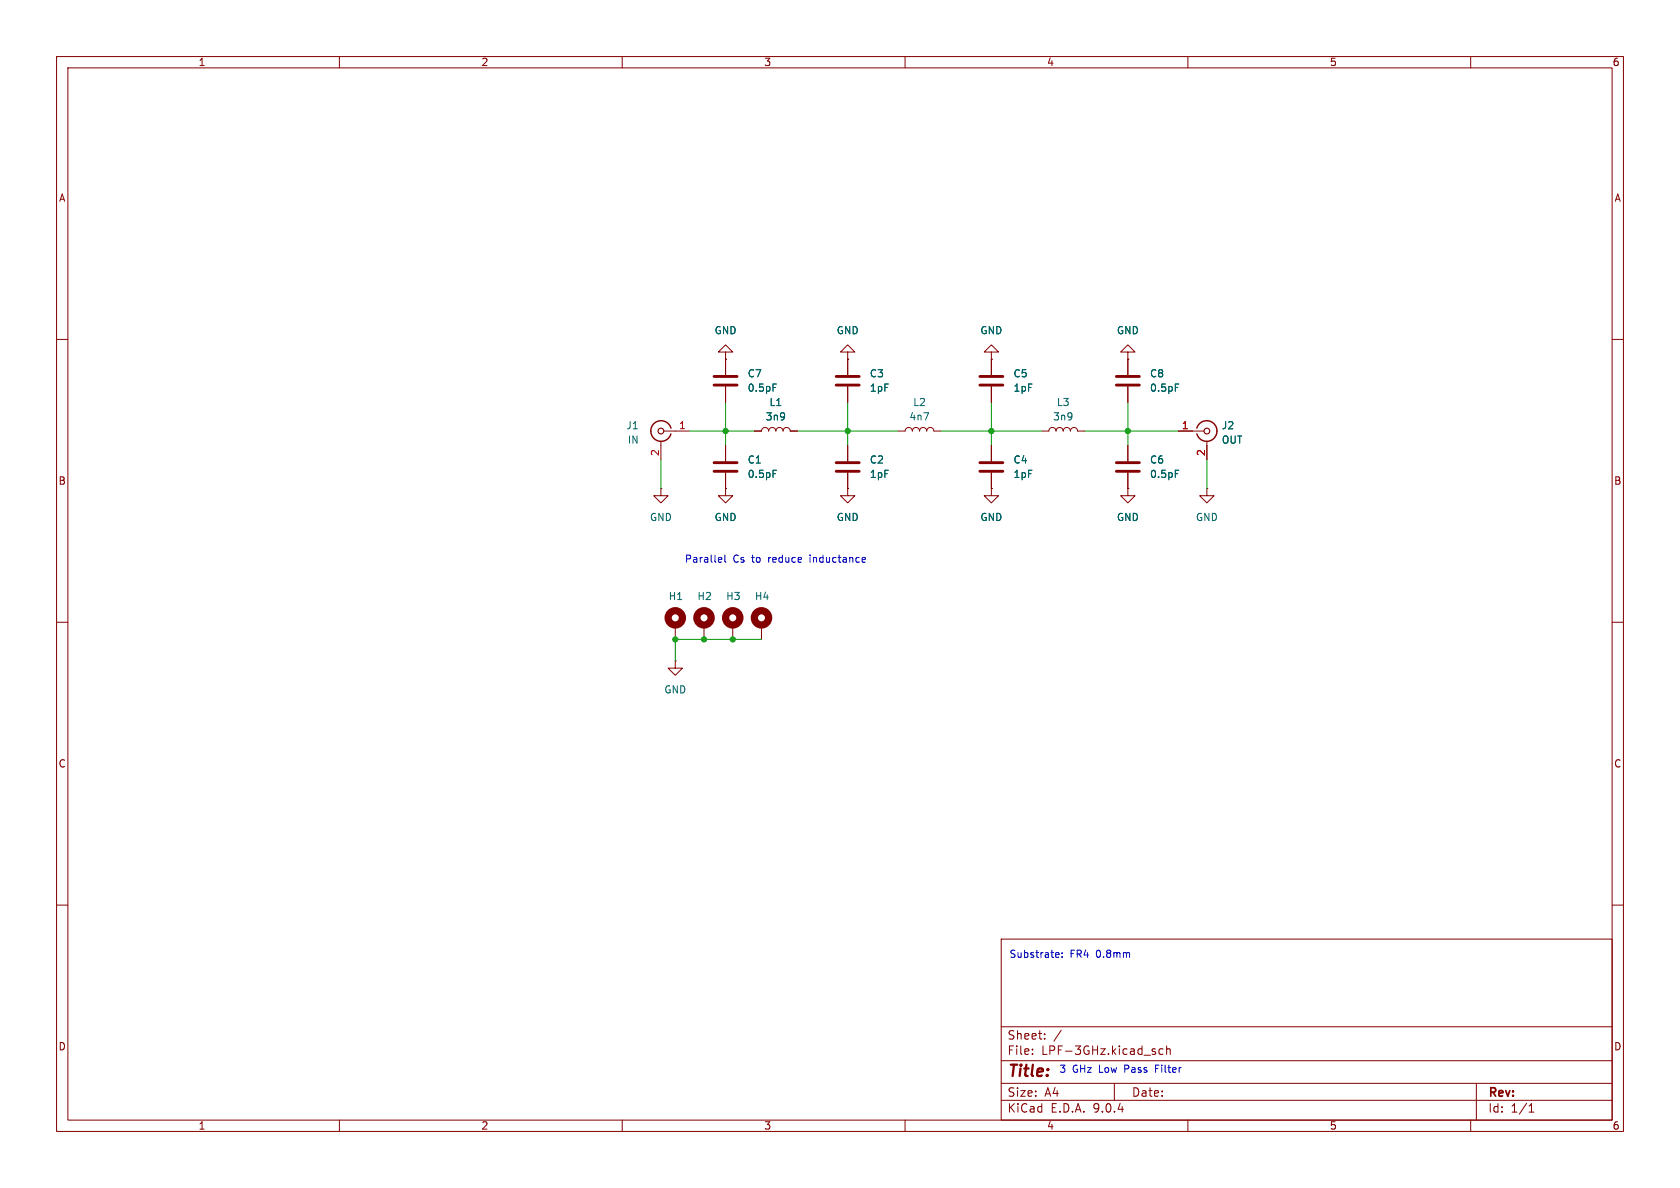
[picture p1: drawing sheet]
(kicad_sch
 (version 20250114)
 (generator "eeschema")
 (generator_version "9.0")
 (paper "A4")
 (lib_symbols
  (symbol "C_1"
   (pin_numbers (hide yes))
   (pin_names
    (offset 0.254) (hide yes)) (exclude_from_sim no) (in_bom yes) (on_board yes)
   (property "Reference" "C" (at 0.635 2.54 0) (effects (font (size 1.27 1.27)) (justify left)))
   (property "Value" "C" (at 0.635 -2.54 0) (effects (font (size 1.27 1.27)) (justify left)))
   (property "Footprint" "" (at 0.9652 -3.81 0) (effects (font (size 1.27 1.27)) (hide yes)))
   (property "Datasheet" "~" (at 0 0 0) (effects (font (size 1.27 1.27)) (hide yes)))
   (property "Description" "Unpolarized capacitor" (at 0 0 0) (effects (font (size 1.27 1.27)) (hide yes)))
   (symbol "C_1_0_1"
    (polyline (pts (xy -2.032 0.762) (xy 2.032 0.762)) (stroke (width 0.508) (type default)) (fill (type none)))
    (polyline (pts (xy -2.032 -0.762) (xy 2.032 -0.762)) (stroke (width 0.508) (type default)) (fill (type none))))
   (symbol "C_1_1_1"
    (pin passive line (at 0 3.81 270) (length 2.794) (name "~" (effects (font (size 1.27 1.27)))) (number "1" (effects (font (size 1.27 1.27)))))
    (pin passive line (at 0 -3.81 90) (length 2.794) (name "~" (effects (font (size 1.27 1.27)))) (number "2" (effects (font (size 1.27 1.27))))))
   (embedded_fonts no))
  (symbol "Connector:Conn_Coaxial"
   (pin_names
    (offset 1.016) (hide yes)) (exclude_from_sim no) (in_bom yes) (on_board yes)
   (property "Reference" "J" (at 0.254 3.048 0) (effects (font (size 1.27 1.27))))
   (property "Value" "Conn_Coaxial" (at 2.921 0 90) (effects (font (size 1.27 1.27))))
   (property "Footprint" "" (at 0 0 0) (effects (font (size 1.27 1.27)) (hide yes)))
   (property "Datasheet" "~" (at 0 0 0) (effects (font (size 1.27 1.27)) (hide yes)))
   (property "Description" "coaxial connector (BNC, SMA, SMB, SMC, Cinch/RCA, LEMO, ...)" (at 0 0 0) (effects (font (size 1.27 1.27)) (hide yes)))
   (symbol "Conn_Coaxial_0_1"
    (polyline (pts (xy -2.54 0) (xy -0.508 0)) (stroke (width 0) (type default)) (fill (type none)))
    (arc (start 1.778 0) (mid 0.222 -1.8079) (end -1.778 -0.508) (stroke (width 0.254) (type default)) (fill (type none)))
    (arc (start -1.778 0.508) (mid 0.2221 1.8084) (end 1.778 0) (stroke (width 0.254) (type default)) (fill (type none)))
    (circle (center 0 0) (radius 0.508) (stroke (width 0.2032) (type default)) (fill (type none)))
    (polyline (pts (xy 0 -2.54) (xy 0 -1.778)) (stroke (width 0) (type default)) (fill (type none))))
   (symbol "Conn_Coaxial_1_1"
    (pin passive line (at -5.08 0 0) (length 2.54) (name "In" (effects (font (size 1.27 1.27)))) (number "1" (effects (font (size 1.27 1.27)))))
    (pin passive line (at 0 -5.08 90) (length 2.54) (name "Ext" (effects (font (size 1.27 1.27)))) (number "2" (effects (font (size 1.27 1.27))))))
   (embedded_fonts no))
  (symbol "Device:C"
   (pin_numbers (hide yes))
   (pin_names
    (offset 0.254)) (exclude_from_sim no) (in_bom yes) (on_board yes)
   (property "Reference" "C" (at 0.635 2.54 0) (effects (font (size 1.27 1.27)) (justify left)))
   (property "Value" "C" (at 0.635 -2.54 0) (effects (font (size 1.27 1.27)) (justify left)))
   (property "Footprint" "" (at 0.9652 -3.81 0) (effects (font (size 1.27 1.27)) (hide yes)))
   (property "Datasheet" "~" (at 0 0 0) (effects (font (size 1.27 1.27)) (hide yes)))
   (property "Description" "Unpolarized capacitor" (at 0 0 0) (effects (font (size 1.27 1.27)) (hide yes)))
   (symbol "C_0_1"
    (polyline (pts (xy -2.032 0.762) (xy 2.032 0.762)) (stroke (width 0.508) (type default)) (fill (type none)))
    (polyline (pts (xy -2.032 -0.762) (xy 2.032 -0.762)) (stroke (width 0.508) (type default)) (fill (type none))))
   (symbol "C_1_1"
    (pin passive line (at 0 3.81 270) (length 2.794) (name "~" (effects (font (size 1.27 1.27)))) (number "1" (effects (font (size 1.27 1.27)))))
    (pin passive line (at 0 -3.81 90) (length 2.794) (name "~" (effects (font (size 1.27 1.27)))) (number "2" (effects (font (size 1.27 1.27))))))
   (embedded_fonts no))
  (symbol "Device:L"
   (pin_numbers (hide yes))
   (pin_names
    (offset 1.016) (hide yes)) (exclude_from_sim no) (in_bom yes) (on_board yes)
   (property "Reference" "L" (at -1.27 0 90) (effects (font (size 1.27 1.27))))
   (property "Value" "L" (at 1.905 0 90) (effects (font (size 1.27 1.27))))
   (property "Footprint" "" (at 0 0 0) (effects (font (size 1.27 1.27)) (hide yes)))
   (property "Datasheet" "~" (at 0 0 0) (effects (font (size 1.27 1.27)) (hide yes)))
   (property "Description" "Inductor" (at 0 0 0) (effects (font (size 1.27 1.27)) (hide yes)))
   (symbol "L_0_1"
    (arc (start 0 2.54) (mid 0.6323 1.905) (end 0 1.27) (stroke (width 0) (type default)) (fill (type none)))
    (arc (start 0 1.27) (mid 0.6323 0.635) (end 0 0) (stroke (width 0) (type default)) (fill (type none)))
    (arc (start 0 0) (mid 0.6323 -0.635) (end 0 -1.27) (stroke (width 0) (type default)) (fill (type none)))
    (arc (start 0 -1.27) (mid 0.6323 -1.905) (end 0 -2.54) (stroke (width 0) (type default)) (fill (type none))))
   (symbol "L_1_1"
    (pin passive line (at 0 3.81 270) (length 1.27) (name "1" (effects (font (size 1.27 1.27)))) (number "1" (effects (font (size 1.27 1.27)))))
    (pin passive line (at 0 -3.81 90) (length 1.27) (name "2" (effects (font (size 1.27 1.27)))) (number "2" (effects (font (size 1.27 1.27))))))
   (embedded_fonts no))
  (symbol "PA3AEF:Hole_M2"
   (pin_numbers (hide yes))
   (pin_names
    (offset 1.016) (hide yes)) (exclude_from_sim no) (in_bom no) (on_board yes)
   (property "Reference" "H" (at 0 6.35 0) (effects (font (size 1.27 1.27))))
   (property "Value" "Hole_M2" (at 0 4.445 0) (effects (font (size 1.27 1.27))))
   (property "Footprint" "" (at 0 0 0) (effects (font (size 1.27 1.27)) (hide yes)))
   (property "Datasheet" "~" (at 0 0 0) (effects (font (size 1.27 1.27)) (hide yes)))
   (property "Description" "Mounting Hole with connection as pad named MP" (at 0 0 0) (effects (font (size 1.27 1.27)) (hide yes)))
   (symbol "Hole_M2_0_1"
    (circle (center 0 1.27) (radius 1.27) (stroke (width 1.27) (type default)) (fill (type none))))
   (symbol "Hole_M2_1_1"
    (pin input line (at 0 -2.54 90) (length 2.54) (name "MP" (effects (font (size 1.27 1.27)))) (number "MP" (effects (font (size 1.27 1.27))))))
   (embedded_fonts no))
  (symbol "power:GND"
   (power)
   (pin_numbers (hide yes))
   (pin_names
    (offset 0) (hide yes)) (exclude_from_sim no) (in_bom yes) (on_board yes)
   (property "Reference" "#PWR" (at 0 -6.35 0) (effects (font (size 1.27 1.27)) (hide yes)))
   (property "Value" "GND" (at 0 -3.81 0) (effects (font (size 1.27 1.27))))
   (property "Footprint" "" (at 0 0 0) (effects (font (size 1.27 1.27)) (hide yes)))
   (property "Datasheet" "" (at 0 0 0) (effects (font (size 1.27 1.27)) (hide yes)))
   (property "Description" "Power symbol creates a global label with name \"GND\" , ground" (at 0 0 0) (effects (font (size 1.27 1.27)) (hide yes)))
   (symbol "GND_0_1"
    (polyline (pts (xy 0 0) (xy 0 -1.27) (xy 1.27 -1.27) (xy 0 -2.54) (xy -1.27 -1.27) (xy 0 -1.27)) (stroke (width 0) (type default)) (fill (type none))))
   (symbol "GND_1_1"
    (pin power_in line (at 0 0 270) (length 0) (name "~" (effects (font (size 1.27 1.27)))) (number "1" (effects (font (size 1.27 1.27))))))
   (embedded_fonts no)))
 (text "Parallel Cs to reduce inductance"
  (exclude_from_sim no)
  (at 137.16 99.06 0)
  (effects (font (size 1.27 1.27))))
 (text "Substrate: FR4 0.8mm"
  (exclude_from_sim no)
  (at 189.23 168.91 0)
  (effects (font (size 1.27 1.27))))
 (text "3 GHz Low Pass Filter"
  (exclude_from_sim no)
  (at 198.12 189.23 0)
  (effects (font (size 1.27 1.27))))
 (junction
  (at 199.39 76.2)
  (diameter 0)
  (color 0 0 0 0))
 (junction
  (at 129.54 113.03)
  (diameter 0)
  (color 0 0 0 0))
 (junction
  (at 128.27 76.2)
  (diameter 0)
  (color 0 0 0 0))
 (junction
  (at 149.86 76.2)
  (diameter 0)
  (color 0 0 0 0))
 (junction
  (at 175.26 76.2)
  (diameter 0)
  (color 0 0 0 0))
 (junction
  (at 124.46 113.03)
  (diameter 0)
  (color 0 0 0 0))
 (junction
  (at 119.38 113.03)
  (diameter 0)
  (color 0 0 0 0))
 (wire
  (pts (xy 128.27 71.12) (xy 128.27 76.2))
  (stroke (width 0) (type default)))
 (wire
  (pts (xy 175.26 76.2) (xy 184.15 76.2))
  (stroke (width 0) (type default)))
 (wire
  (pts (xy 124.46 113.03) (xy 129.54 113.03))
  (stroke (width 0) (type default)))
 (wire
  (pts (xy 191.77 76.2) (xy 199.39 76.2))
  (stroke (width 0) (type default)))
 (wire
  (pts (xy 129.54 113.03) (xy 134.62 113.03))
  (stroke (width 0) (type default)))
 (wire
  (pts (xy 149.86 71.12) (xy 149.86 76.2))
  (stroke (width 0) (type default)))
 (wire
  (pts (xy 119.38 113.03) (xy 119.38 116.84))
  (stroke (width 0) (type default)))
 (wire
  (pts (xy 149.86 76.2) (xy 158.75 76.2))
  (stroke (width 0) (type default)))
 (wire
  (pts (xy 140.97 76.2) (xy 149.86 76.2))
  (stroke (width 0) (type default)))
 (wire
  (pts (xy 199.39 76.2) (xy 208.28 76.2))
  (stroke (width 0) (type default)))
 (wire
  (pts (xy 175.26 76.2) (xy 175.26 78.74))
  (stroke (width 0) (type default)))
 (wire
  (pts (xy 199.39 76.2) (xy 199.39 78.74))
  (stroke (width 0) (type default)))
 (wire
  (pts (xy 213.36 81.28) (xy 213.36 86.36))
  (stroke (width 0) (type default)))
 (wire
  (pts (xy 166.37 76.2) (xy 175.26 76.2))
  (stroke (width 0) (type default)))
 (wire
  (pts (xy 199.39 71.12) (xy 199.39 76.2))
  (stroke (width 0) (type default)))
 (wire
  (pts (xy 119.38 113.03) (xy 124.46 113.03))
  (stroke (width 0) (type default)))
 (wire
  (pts (xy 128.27 76.2) (xy 133.35 76.2))
  (stroke (width 0) (type default)))
 (wire
  (pts (xy 121.92 76.2) (xy 128.27 76.2))
  (stroke (width 0) (type default)))
 (wire
  (pts (xy 175.26 71.12) (xy 175.26 76.2))
  (stroke (width 0) (type default)))
 (wire
  (pts (xy 128.27 76.2) (xy 128.27 78.74))
  (stroke (width 0) (type default)))
 (wire
  (pts (xy 149.86 76.2) (xy 149.86 78.74))
  (stroke (width 0) (type default)))
 (wire
  (pts (xy 116.84 81.28) (xy 116.84 86.36))
  (stroke (width 0) (type default)))
 (symbol
  (lib_id "Device:L")
  (at 162.56 76.2 90)
  (unit 1)
  (exclude_from_sim no)
  (in_bom yes)
  (on_board yes)
  (dnp no)
  (fields_autoplaced yes)
  (property "Reference" "L2" (at 162.56 71.12 90) (effects (font (size 1.27 1.27))))
  (property "Value" "4n7" (at 162.56 73.66 90) (effects (font (size 1.27 1.27))))
  (property "Footprint" "Inductor_SMD:L_0805_2012Metric_Pad1.15x1.40mm_HandSolder" (at 162.56 76.2 0) (effects (font (size 1.27 1.27)) (hide yes)))
  (property "Datasheet" "~" (at 162.56 76.2 0) (effects (font (size 1.27 1.27)) (hide yes)))
  (property "Description" "Inductor" (at 162.56 76.2 0) (effects (font (size 1.27 1.27)) (hide yes)))
  (pin "1")
  (pin "2"))
 (symbol
  (lib_id "Connector:Conn_Coaxial")
  (at 213.36 76.2 0)
  (unit 1)
  (exclude_from_sim no)
  (in_bom yes)
  (on_board no)
  (dnp no)
  (fields_autoplaced yes)
  (property "Reference" "J2" (at 215.9 75.2231 0) (effects (font (size 1.27 1.27)) (justify left)))
  (property "Value" "OUT" (at 215.9 77.7631 0) (effects (font (size 1.27 1.27)) (justify left)))
  (property "Footprint" "Connector_Coaxial:SMA_Samtec_SMA-J-P-H-ST-EM1_EdgeMount" (at 213.36 76.2 0) (effects (font (size 1.27 1.27)) (hide yes)))
  (property "Datasheet" "~" (at 213.36 76.2 0) (effects (font (size 1.27 1.27)) (hide yes)))
  (property "Description" "coaxial connector (BNC, SMA, SMB, SMC, Cinch/RCA, LEMO, ...)" (at 213.36 76.2 0) (effects (font (size 1.27 1.27)) (hide yes)))
  (pin "2")
  (pin "1"))
 (symbol
  (lib_id "power:GND")
  (at 199.39 86.36 0)
  (unit 1)
  (exclude_from_sim no)
  (in_bom yes)
  (on_board yes)
  (dnp no)
  (fields_autoplaced yes)
  (property "Reference" "#PWR07" (at 199.39 92.71 0) (effects (font (size 1.27 1.27)) (hide yes)))
  (property "Value" "GND" (at 199.39 91.44 0) (effects (font (size 1.27 1.27))))
  (property "Footprint" "" (at 199.39 86.36 0) (effects (font (size 1.27 1.27)) (hide yes)))
  (property "Datasheet" "" (at 199.39 86.36 0) (effects (font (size 1.27 1.27)) (hide yes)))
  (property "Description" "Power symbol creates a global label with name \"GND\" , ground" (at 199.39 86.36 0) (effects (font (size 1.27 1.27)) (hide yes)))
  (pin "1"))
 (symbol
  (lib_id "power:GND")
  (at 199.39 63.5 180)
  (unit 1)
  (exclude_from_sim no)
  (in_bom yes)
  (on_board yes)
  (dnp no)
  (fields_autoplaced yes)
  (property "Reference" "#PWR011" (at 199.39 57.15 0) (effects (font (size 1.27 1.27)) (hide yes)))
  (property "Value" "GND" (at 199.39 58.42 0) (effects (font (size 1.27 1.27))))
  (property "Footprint" "" (at 199.39 63.5 0) (effects (font (size 1.27 1.27)) (hide yes)))
  (property "Datasheet" "" (at 199.39 63.5 0) (effects (font (size 1.27 1.27)) (hide yes)))
  (property "Description" "Power symbol creates a global label with name \"GND\" , ground" (at 199.39 63.5 0) (effects (font (size 1.27 1.27)) (hide yes)))
  (pin "1"))
 (symbol
  (lib_name "C_1")
  (lib_id "Device:C")
  (at 128.27 82.55 180)
  (unit 1)
  (exclude_from_sim no)
  (in_bom yes)
  (on_board yes)
  (dnp no)
  (fields_autoplaced yes)
  (property "Reference" "C1" (at 132.08 81.2799 0) (effects (font (size 1.27 1.27)) (justify right)))
  (property "Value" "0.5pF" (at 132.08 83.8199 0) (effects (font (size 1.27 1.27)) (justify right)))
  (property "Footprint" "Capacitor_SMD:C_0805_2012Metric_Pad1.18x1.45mm_HandSolder" (at 127.3048 78.74 0) (effects (font (size 1.27 1.27)) (hide yes)))
  (property "Datasheet" "~" (at 128.27 82.55 0) (effects (font (size 1.27 1.27)) (hide yes)))
  (property "Description" "Unpolarized capacitor" (at 128.27 82.55 0) (effects (font (size 1.27 1.27)) (hide yes)))
  (pin "2")
  (pin "1"))
 (symbol
  (lib_id "Device:C")
  (at 175.26 67.31 0)
  (unit 1)
  (exclude_from_sim no)
  (in_bom yes)
  (on_board yes)
  (dnp no)
  (fields_autoplaced yes)
  (property "Reference" "C5" (at 179.07 66.0399 0) (effects (font (size 1.27 1.27)) (justify left)))
  (property "Value" "1pF" (at 179.07 68.5799 0) (effects (font (size 1.27 1.27)) (justify left)))
  (property "Footprint" "Capacitor_SMD:C_0805_2012Metric_Pad1.18x1.45mm_HandSolder" (at 176.2252 71.12 0) (effects (font (size 1.27 1.27)) (hide yes)))
  (property "Datasheet" "~" (at 175.26 67.31 0) (effects (font (size 1.27 1.27)) (hide yes)))
  (property "Description" "Unpolarized capacitor" (at 175.26 67.31 0) (effects (font (size 1.27 1.27)) (hide yes)))
  (pin "2")
  (pin "1"))
 (symbol
  (lib_id "power:GND")
  (at 128.27 86.36 0)
  (unit 1)
  (exclude_from_sim no)
  (in_bom yes)
  (on_board yes)
  (dnp no)
  (fields_autoplaced yes)
  (property "Reference" "#PWR02" (at 128.27 92.71 0) (effects (font (size 1.27 1.27)) (hide yes)))
  (property "Value" "GND" (at 128.27 91.44 0) (effects (font (size 1.27 1.27))))
  (property "Footprint" "" (at 128.27 86.36 0) (effects (font (size 1.27 1.27)) (hide yes)))
  (property "Datasheet" "" (at 128.27 86.36 0) (effects (font (size 1.27 1.27)) (hide yes)))
  (property "Description" "Power symbol creates a global label with name \"GND\" , ground" (at 128.27 86.36 0) (effects (font (size 1.27 1.27)) (hide yes)))
  (pin "1"))
 (symbol
  (lib_id "PA3AEF:Hole_M2")
  (at 124.46 110.49 0)
  (unit 1)
  (exclude_from_sim no)
  (in_bom no)
  (on_board yes)
  (dnp no)
  (property "Reference" "H2" (at 123.19 105.41 0) (effects (font (size 1.27 1.27)) (justify left)))
  (property "Value" "Hole_M2" (at 127 110.4899 0) (effects (font (size 1.27 1.27)) (justify left) (hide yes)))
  (property "Footprint" "PA3AEF:MountingHole_2.1mm_M2_Pad" (at 124.46 110.49 0) (effects (font (size 1.27 1.27)) (hide yes)))
  (property "Datasheet" "~" (at 124.46 110.49 0) (effects (font (size 1.27 1.27)) (hide yes)))
  (property "Description" "Mounting Hole with connection as pad named MP" (at 124.46 110.49 0) (effects (font (size 1.27 1.27)) (hide yes)))
  (pin "MP"))
 (symbol
  (lib_id "Connector:Conn_Coaxial")
  (at 116.84 76.2 0)
  (mirror y)
  (unit 1)
  (exclude_from_sim no)
  (in_bom yes)
  (on_board no)
  (dnp no)
  (property "Reference" "J1" (at 113.03 75.2231 0) (effects (font (size 1.27 1.27)) (justify left)))
  (property "Value" "IN" (at 113.03 77.7631 0) (effects (font (size 1.27 1.27)) (justify left)))
  (property "Footprint" "Connector_Coaxial:SMA_Samtec_SMA-J-P-H-ST-EM1_EdgeMount" (at 116.84 76.2 0) (effects (font (size 1.27 1.27)) (hide yes)))
  (property "Datasheet" "~" (at 116.84 76.2 0) (effects (font (size 1.27 1.27)) (hide yes)))
  (property "Description" "coaxial connector (BNC, SMA, SMB, SMC, Cinch/RCA, LEMO, ...)" (at 116.84 76.2 0) (effects (font (size 1.27 1.27)) (hide yes)))
  (pin "2")
  (pin "1"))
 (symbol
  (lib_id "power:GND")
  (at 175.26 63.5 180)
  (unit 1)
  (exclude_from_sim no)
  (in_bom yes)
  (on_board yes)
  (dnp no)
  (fields_autoplaced yes)
  (property "Reference" "#PWR06" (at 175.26 57.15 0) (effects (font (size 1.27 1.27)) (hide yes)))
  (property "Value" "GND" (at 175.26 58.42 0) (effects (font (size 1.27 1.27))))
  (property "Footprint" "" (at 175.26 63.5 0) (effects (font (size 1.27 1.27)) (hide yes)))
  (property "Datasheet" "" (at 175.26 63.5 0) (effects (font (size 1.27 1.27)) (hide yes)))
  (property "Description" "Power symbol creates a global label with name \"GND\" , ground" (at 175.26 63.5 0) (effects (font (size 1.27 1.27)) (hide yes)))
  (pin "1"))
 (symbol
  (lib_id "PA3AEF:Hole_M2")
  (at 119.38 110.49 0)
  (unit 1)
  (exclude_from_sim no)
  (in_bom no)
  (on_board yes)
  (dnp no)
  (property "Reference" "H1" (at 118.11 105.41 0) (effects (font (size 1.27 1.27)) (justify left)))
  (property "Value" "Hole_M2" (at 121.92 110.4899 0) (effects (font (size 1.27 1.27)) (justify left) (hide yes)))
  (property "Footprint" "PA3AEF:MountingHole_2.1mm_M2_Pad" (at 119.38 110.49 0) (effects (font (size 1.27 1.27)) (hide yes)))
  (property "Datasheet" "~" (at 119.38 110.49 0) (effects (font (size 1.27 1.27)) (hide yes)))
  (property "Description" "Mounting Hole with connection as pad named MP" (at 119.38 110.49 0) (effects (font (size 1.27 1.27)) (hide yes)))
  (pin "MP"))
 (symbol
  (lib_id "Device:C")
  (at 175.26 82.55 180)
  (unit 1)
  (exclude_from_sim no)
  (in_bom yes)
  (on_board yes)
  (dnp no)
  (property "Reference" "C4" (at 179.07 81.2799 0) (effects (font (size 1.27 1.27)) (justify right)))
  (property "Value" "1pF" (at 179.07 83.8199 0) (effects (font (size 1.27 1.27)) (justify right)))
  (property "Footprint" "Capacitor_SMD:C_0805_2012Metric_Pad1.18x1.45mm_HandSolder" (at 174.2948 78.74 0) (effects (font (size 1.27 1.27)) (hide yes)))
  (property "Datasheet" "~" (at 175.26 82.55 0) (effects (font (size 1.27 1.27)) (hide yes)))
  (property "Description" "Unpolarized capacitor" (at 175.26 82.55 0) (effects (font (size 1.27 1.27)) (hide yes)))
  (pin "2")
  (pin "1"))
 (symbol
  (lib_id "power:GND")
  (at 128.27 63.5 180)
  (unit 1)
  (exclude_from_sim no)
  (in_bom yes)
  (on_board yes)
  (dnp no)
  (fields_autoplaced yes)
  (property "Reference" "#PWR010" (at 128.27 57.15 0) (effects (font (size 1.27 1.27)) (hide yes)))
  (property "Value" "GND" (at 128.27 58.42 0) (effects (font (size 1.27 1.27))))
  (property "Footprint" "" (at 128.27 63.5 0) (effects (font (size 1.27 1.27)) (hide yes)))
  (property "Datasheet" "" (at 128.27 63.5 0) (effects (font (size 1.27 1.27)) (hide yes)))
  (property "Description" "Power symbol creates a global label with name \"GND\" , ground" (at 128.27 63.5 0) (effects (font (size 1.27 1.27)) (hide yes)))
  (pin "1"))
 (symbol
  (lib_id "power:GND")
  (at 116.84 86.36 0)
  (unit 1)
  (exclude_from_sim no)
  (in_bom yes)
  (on_board yes)
  (dnp no)
  (fields_autoplaced yes)
  (property "Reference" "#PWR01" (at 116.84 92.71 0) (effects (font (size 1.27 1.27)) (hide yes)))
  (property "Value" "GND" (at 116.84 91.44 0) (effects (font (size 1.27 1.27))))
  (property "Footprint" "" (at 116.84 86.36 0) (effects (font (size 1.27 1.27)) (hide yes)))
  (property "Datasheet" "" (at 116.84 86.36 0) (effects (font (size 1.27 1.27)) (hide yes)))
  (property "Description" "Power symbol creates a global label with name \"GND\" , ground" (at 116.84 86.36 0) (effects (font (size 1.27 1.27)) (hide yes)))
  (pin "1"))
 (symbol
  (lib_id "power:GND")
  (at 119.38 116.84 0)
  (unit 1)
  (exclude_from_sim no)
  (in_bom yes)
  (on_board yes)
  (dnp no)
  (fields_autoplaced yes)
  (property "Reference" "#PWR09" (at 119.38 123.19 0) (effects (font (size 1.27 1.27)) (hide yes)))
  (property "Value" "GND" (at 119.38 121.92 0) (effects (font (size 1.27 1.27))))
  (property "Footprint" "" (at 119.38 116.84 0) (effects (font (size 1.27 1.27)) (hide yes)))
  (property "Datasheet" "" (at 119.38 116.84 0) (effects (font (size 1.27 1.27)) (hide yes)))
  (property "Description" "Power symbol creates a global label with name \"GND\" , ground" (at 119.38 116.84 0) (effects (font (size 1.27 1.27)) (hide yes)))
  (pin "1"))
 (symbol
  (lib_id "Device:C")
  (at 199.39 82.55 180)
  (unit 1)
  (exclude_from_sim no)
  (in_bom yes)
  (on_board yes)
  (dnp no)
  (fields_autoplaced yes)
  (property "Reference" "C6" (at 203.2 81.2799 0) (effects (font (size 1.27 1.27)) (justify right)))
  (property "Value" "0.5pF" (at 203.2 83.8199 0) (effects (font (size 1.27 1.27)) (justify right)))
  (property "Footprint" "Capacitor_SMD:C_0805_2012Metric_Pad1.18x1.45mm_HandSolder" (at 198.4248 78.74 0) (effects (font (size 1.27 1.27)) (hide yes)))
  (property "Datasheet" "~" (at 199.39 82.55 0) (effects (font (size 1.27 1.27)) (hide yes)))
  (property "Description" "Unpolarized capacitor" (at 199.39 82.55 0) (effects (font (size 1.27 1.27)) (hide yes)))
  (pin "2")
  (pin "1"))
 (symbol
  (lib_id "Device:C")
  (at 128.27 67.31 180)
  (unit 1)
  (exclude_from_sim no)
  (in_bom yes)
  (on_board yes)
  (dnp no)
  (fields_autoplaced yes)
  (property "Reference" "C7" (at 132.08 66.0399 0) (effects (font (size 1.27 1.27)) (justify right)))
  (property "Value" "0.5pF" (at 132.08 68.5799 0) (effects (font (size 1.27 1.27)) (justify right)))
  (property "Footprint" "Capacitor_SMD:C_0805_2012Metric_Pad1.18x1.45mm_HandSolder" (at 127.3048 63.5 0) (effects (font (size 1.27 1.27)) (hide yes)))
  (property "Datasheet" "~" (at 128.27 67.31 0) (effects (font (size 1.27 1.27)) (hide yes)))
  (property "Description" "Unpolarized capacitor" (at 128.27 67.31 0) (effects (font (size 1.27 1.27)) (hide yes)))
  (pin "2")
  (pin "1"))
 (symbol
  (lib_id "power:GND")
  (at 149.86 86.36 0)
  (unit 1)
  (exclude_from_sim no)
  (in_bom yes)
  (on_board yes)
  (dnp no)
  (fields_autoplaced yes)
  (property "Reference" "#PWR03" (at 149.86 92.71 0) (effects (font (size 1.27 1.27)) (hide yes)))
  (property "Value" "GND" (at 149.86 91.44 0) (effects (font (size 1.27 1.27))))
  (property "Footprint" "" (at 149.86 86.36 0) (effects (font (size 1.27 1.27)) (hide yes)))
  (property "Datasheet" "" (at 149.86 86.36 0) (effects (font (size 1.27 1.27)) (hide yes)))
  (property "Description" "Power symbol creates a global label with name \"GND\" , ground" (at 149.86 86.36 0) (effects (font (size 1.27 1.27)) (hide yes)))
  (pin "1"))
 (symbol
  (lib_id "PA3AEF:Hole_M2")
  (at 134.62 110.49 0)
  (unit 1)
  (exclude_from_sim no)
  (in_bom no)
  (on_board yes)
  (dnp no)
  (property "Reference" "H4" (at 133.35 105.41 0) (effects (font (size 1.27 1.27)) (justify left)))
  (property "Value" "Hole_M2" (at 137.16 110.4899 0) (effects (font (size 1.27 1.27)) (justify left) (hide yes)))
  (property "Footprint" "PA3AEF:MountingHole_2.1mm_M2_Pad" (at 134.62 110.49 0) (effects (font (size 1.27 1.27)) (hide yes)))
  (property "Datasheet" "~" (at 134.62 110.49 0) (effects (font (size 1.27 1.27)) (hide yes)))
  (property "Description" "Mounting Hole with connection as pad named MP" (at 134.62 110.49 0) (effects (font (size 1.27 1.27)) (hide yes)))
  (pin "MP"))
 (symbol
  (lib_id "Device:C")
  (at 149.86 82.55 180)
  (unit 1)
  (exclude_from_sim no)
  (in_bom yes)
  (on_board yes)
  (dnp no)
  (fields_autoplaced yes)
  (property "Reference" "C2" (at 153.67 81.2799 0) (effects (font (size 1.27 1.27)) (justify right)))
  (property "Value" "1pF" (at 153.67 83.8199 0) (effects (font (size 1.27 1.27)) (justify right)))
  (property "Footprint" "Capacitor_SMD:C_0805_2012Metric_Pad1.18x1.45mm_HandSolder" (at 148.8948 78.74 0) (effects (font (size 1.27 1.27)) (hide yes)))
  (property "Datasheet" "~" (at 149.86 82.55 0) (effects (font (size 1.27 1.27)) (hide yes)))
  (property "Description" "Unpolarized capacitor" (at 149.86 82.55 0) (effects (font (size 1.27 1.27)) (hide yes)))
  (pin "2")
  (pin "1"))
 (symbol
  (lib_id "Device:L")
  (at 187.96 76.2 90)
  (unit 1)
  (exclude_from_sim no)
  (in_bom yes)
  (on_board yes)
  (dnp no)
  (fields_autoplaced yes)
  (property "Reference" "L3" (at 187.96 71.12 90) (effects (font (size 1.27 1.27))))
  (property "Value" "3n9" (at 187.96 73.66 90) (effects (font (size 1.27 1.27))))
  (property "Footprint" "Inductor_SMD:L_0805_2012Metric_Pad1.15x1.40mm_HandSolder" (at 187.96 76.2 0) (effects (font (size 1.27 1.27)) (hide yes)))
  (property "Datasheet" "~" (at 187.96 76.2 0) (effects (font (size 1.27 1.27)) (hide yes)))
  (property "Description" "Inductor" (at 187.96 76.2 0) (effects (font (size 1.27 1.27)) (hide yes)))
  (pin "1")
  (pin "2"))
 (symbol
  (lib_id "power:GND")
  (at 175.26 86.36 0)
  (unit 1)
  (exclude_from_sim no)
  (in_bom yes)
  (on_board yes)
  (dnp no)
  (fields_autoplaced yes)
  (property "Reference" "#PWR05" (at 175.26 92.71 0) (effects (font (size 1.27 1.27)) (hide yes)))
  (property "Value" "GND" (at 175.26 91.44 0) (effects (font (size 1.27 1.27))))
  (property "Footprint" "" (at 175.26 86.36 0) (effects (font (size 1.27 1.27)) (hide yes)))
  (property "Datasheet" "" (at 175.26 86.36 0) (effects (font (size 1.27 1.27)) (hide yes)))
  (property "Description" "Power symbol creates a global label with name \"GND\" , ground" (at 175.26 86.36 0) (effects (font (size 1.27 1.27)) (hide yes)))
  (pin "1"))
 (symbol
  (lib_id "Device:L")
  (at 137.16 76.2 90)
  (unit 1)
  (exclude_from_sim no)
  (in_bom yes)
  (on_board yes)
  (dnp no)
  (fields_autoplaced yes)
  (property "Reference" "L1" (at 137.16 71.12 90) (effects (font (size 1.27 1.27))))
  (property "Value" "3n9" (at 137.16 73.66 90) (effects (font (size 1.27 1.27))))
  (property "Footprint" "Inductor_SMD:L_0805_2012Metric_Pad1.15x1.40mm_HandSolder" (at 137.16 76.2 0) (effects (font (size 1.27 1.27)) (hide yes)))
  (property "Datasheet" "~" (at 137.16 76.2 0) (effects (font (size 1.27 1.27)) (hide yes)))
  (property "Description" "Inductor" (at 137.16 76.2 0) (effects (font (size 1.27 1.27)) (hide yes)))
  (pin "1")
  (pin "2"))
 (symbol
  (lib_id "power:GND")
  (at 213.36 86.36 0)
  (unit 1)
  (exclude_from_sim no)
  (in_bom yes)
  (on_board yes)
  (dnp no)
  (fields_autoplaced yes)
  (property "Reference" "#PWR08" (at 213.36 92.71 0) (effects (font (size 1.27 1.27)) (hide yes)))
  (property "Value" "GND" (at 213.36 91.44 0) (effects (font (size 1.27 1.27))))
  (property "Footprint" "" (at 213.36 86.36 0) (effects (font (size 1.27 1.27)) (hide yes)))
  (property "Datasheet" "" (at 213.36 86.36 0) (effects (font (size 1.27 1.27)) (hide yes)))
  (property "Description" "Power symbol creates a global label with name \"GND\" , ground" (at 213.36 86.36 0) (effects (font (size 1.27 1.27)) (hide yes)))
  (pin "1"))
 (symbol
  (lib_id "PA3AEF:Hole_M2")
  (at 129.54 110.49 0)
  (unit 1)
  (exclude_from_sim no)
  (in_bom no)
  (on_board yes)
  (dnp no)
  (property "Reference" "H3" (at 128.27 105.41 0) (effects (font (size 1.27 1.27)) (justify left)))
  (property "Value" "Hole_M2" (at 127 120.65 0) (effects (font (size 1.27 1.27)) (justify left) (hide yes)))
  (property "Footprint" "PA3AEF:MountingHole_2.1mm_M2_Pad" (at 129.54 110.49 0) (effects (font (size 1.27 1.27)) (hide yes)))
  (property "Datasheet" "~" (at 129.54 110.49 0) (effects (font (size 1.27 1.27)) (hide yes)))
  (property "Description" "Mounting Hole with connection as pad named MP" (at 129.54 110.49 0) (effects (font (size 1.27 1.27)) (hide yes)))
  (pin "MP"))
 (symbol
  (lib_id "power:GND")
  (at 149.86 63.5 180)
  (unit 1)
  (exclude_from_sim no)
  (in_bom yes)
  (on_board yes)
  (dnp no)
  (fields_autoplaced yes)
  (property "Reference" "#PWR04" (at 149.86 57.15 0) (effects (font (size 1.27 1.27)) (hide yes)))
  (property "Value" "GND" (at 149.86 58.42 0) (effects (font (size 1.27 1.27))))
  (property "Footprint" "" (at 149.86 63.5 0) (effects (font (size 1.27 1.27)) (hide yes)))
  (property "Datasheet" "" (at 149.86 63.5 0) (effects (font (size 1.27 1.27)) (hide yes)))
  (property "Description" "Power symbol creates a global label with name \"GND\" , ground" (at 149.86 63.5 0) (effects (font (size 1.27 1.27)) (hide yes)))
  (pin "1"))
 (symbol
  (lib_id "Device:C")
  (at 199.39 67.31 180)
  (unit 1)
  (exclude_from_sim no)
  (in_bom yes)
  (on_board yes)
  (dnp no)
  (fields_autoplaced yes)
  (property "Reference" "C8" (at 203.2 66.0399 0) (effects (font (size 1.27 1.27)) (justify right)))
  (property "Value" "0.5pF" (at 203.2 68.5799 0) (effects (font (size 1.27 1.27)) (justify right)))
  (property "Footprint" "Capacitor_SMD:C_0805_2012Metric_Pad1.18x1.45mm_HandSolder" (at 198.4248 63.5 0) (effects (font (size 1.27 1.27)) (hide yes)))
  (property "Datasheet" "~" (at 199.39 67.31 0) (effects (font (size 1.27 1.27)) (hide yes)))
  (property "Description" "Unpolarized capacitor" (at 199.39 67.31 0) (effects (font (size 1.27 1.27)) (hide yes)))
  (pin "2")
  (pin "1"))
 (symbol
  (lib_id "Device:C")
  (at 149.86 67.31 0)
  (unit 1)
  (exclude_from_sim no)
  (in_bom yes)
  (on_board yes)
  (dnp no)
  (fields_autoplaced yes)
  (property "Reference" "C3" (at 153.67 66.0399 0) (effects (font (size 1.27 1.27)) (justify left)))
  (property "Value" "1pF" (at 153.67 68.5799 0) (effects (font (size 1.27 1.27)) (justify left)))
  (property "Footprint" "Capacitor_SMD:C_0805_2012Metric_Pad1.18x1.45mm_HandSolder" (at 150.8252 71.12 0) (effects (font (size 1.27 1.27)) (hide yes)))
  (property "Datasheet" "~" (at 149.86 67.31 0) (effects (font (size 1.27 1.27)) (hide yes)))
  (property "Description" "Unpolarized capacitor" (at 149.86 67.31 0) (effects (font (size 1.27 1.27)) (hide yes)))
  (pin "2")
  (pin "1"))
 (sheet_instances
  (path ""
   (page "1")))
 (embedded_fonts no))
